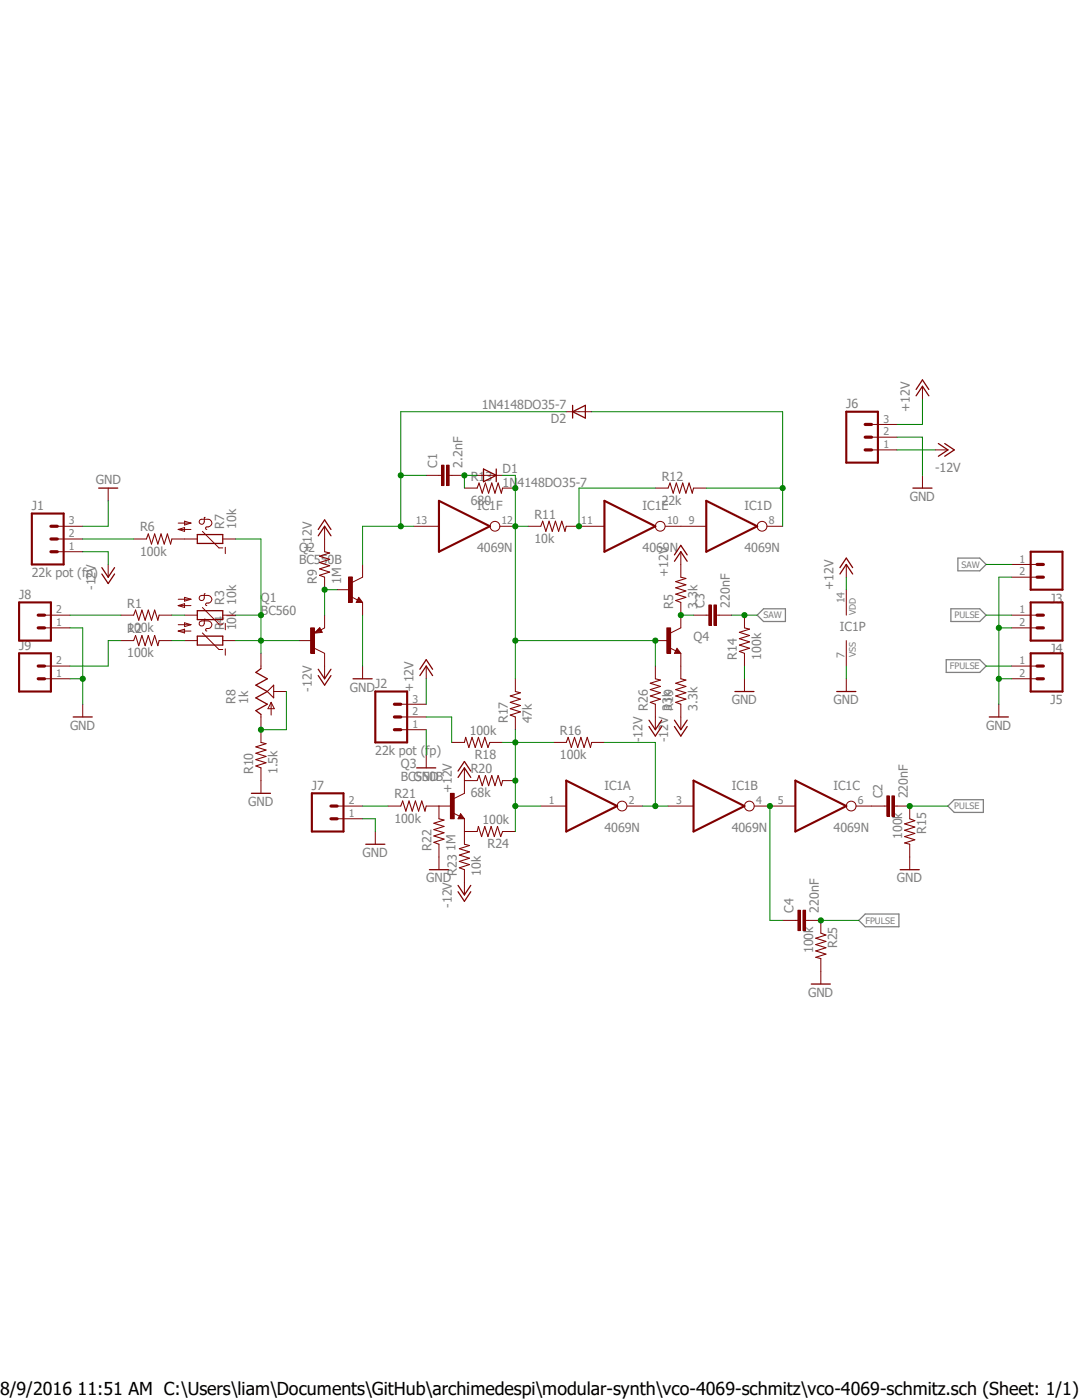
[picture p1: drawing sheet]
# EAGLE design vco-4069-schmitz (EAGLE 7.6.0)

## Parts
C1  2.2nF  C-EU025-025X050  [C025-025X050]
C2  220nF  C-EU025-025X050  [C025-025X050]
C3  220nF  C-EU025-025X050  [C025-025X050]
C4  220nF  C-EU025-025X050  [C025-025X050]
D1  1N4148DO35-7  [DO35-7]
D2  1N4148DO35-7  [DO35-7]
IC1  4069N  [DIL14]
J1  22k pot (fp)  M03PTH  [1X03]
J2  22k pot (fp)  M03PTH  [1X03]
J3  M02PTH  [1X02]
J4  M02PTH  [1X02]
J5  M02PTH  [1X02]
J6  M03PTH  [1X03]
J7  M02PTH  [1X02]
J8  M02PTH  [1X02]
J9  M02PTH  [1X02]
Q1  BC560  [TO92-EBC]
Q2  BC550B  [TO92-EBC]
Q3  BC550B  [TO92-EBC]
Q4  TRANSISTOR_NPNBC547  [TO-92-AMMO]
R1  100k  R-US_0207/2V  [0207/2V]
R2  100k  R-US_0207/2V  [0207/2V]
R3  10k  NTC640-9  [N640]
R4  10k  NTC640-9  [N640]
R5  3.3k  R-US_0207/2V  [0207/2V]
R6  100k  R-US_0207/2V  [0207/2V]
R7  10k  NTC640-9  [N640]
R8  1k  TRIM_US-B25P  [B25P]
R9  1M  R-US_0207/2V  [0207/2V]
R10  1.5k  R-US_0207/2V  [0207/2V]
R11  10k  R-US_0207/2V  [0207/2V]
R12  22k  R-US_0207/2V  [0207/2V]
R13  680  R-US_0204/7  [0204/7]
R14  100k  R-US_0207/2V  [0207/2V]
R15  100k  R-US_0207/2V  [0207/2V]
R16  100k  R-US_0207/2V  [0207/2V]
R17  47k  R-US_0207/2V  [0207/2V]
R18  100k  R-US_0207/2V  [0207/2V]
R19  3.3k  R-US_0207/2V  [0207/2V]
R20  68k  R-US_0207/2V  [0207/2V]
R21  100k  R-US_0207/2V  [0207/2V]
R22  1M  R-US_0207/2V  [0207/2V]
R23  10k  R-US_0207/5V  [0207/5V]
R24  100k  R-US_0207/2V  [0207/2V]
R25  100k  R-US_0207/2V  [0207/2V]
R26  33k  R-US_0207/2V  [0207/2V]

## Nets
+12V: IC1.14(P:VDD) J2.3 J6.3 Q3.C R5.2 R9.2 R20.1
-12V: J1.1 J6.1 Q1.C R19.1 R23.1 R26.1
CV2: J9.2 R2.1
FPULSE: C4.2 J5.1 R25.1
GND: IC1.7(P:VSS) J1.3 J2.1 J3.2 J4.2 J5.2 J6.2 J7.1 J8.1 J9.1 Q2.E R10.1 R14.1 R15.2 R22.1 R25.2
N$1: J1.2 R6.1
N$2: R1.2 R3.2
N$3: R6.2 R7.2
N$4: R2.2 R4.2
N$5: Q3.E R23.2 R24.2
N$6: Q1.E Q2.B R9.1
N$7: R8.A R8.S R10.2
N$8: C1.1 D2.C IC1.13(F:I) Q2.C
N$9: IC1.2(A:O) IC1.3(B:I) R16.2
N$10: IC1.11(E:I) R11.2 R12.1
N$11: IC1.9(D:I) IC1.10(E:O)
N$12: D2.A IC1.8(D:O) R12.2
N$13: C1.2 D1.A R13.1
N$14: Q4.3(E) R19.2
N$15: C4.1 IC1.4(B:O) IC1.5(C:I)
N$16: C2.1 IC1.6(C:O)
N$17: IC1.1(A:I) R16.1 R17.1 R18.1 R20.2 R24.1
N$18: J2.2 R18.2
N$19: Q3.B R21.2 R22.2
N$20: Q1.B R3.1 R4.1 R7.1 R8.E
N$21: J7.2 R21.1
N$22: J8.2 R1.1
N$23: C3.1 Q4.1(C) R5.1
N$25: D1.C IC1.12(F:O) Q4.2(B) R11.1 R13.2 R17.2 R26.2
PULSE: C2.2 J4.1 R15.1
SAW: C3.2 J3.1 R14.2

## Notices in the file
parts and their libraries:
SparkFun-Connectors: Licensing: Creative Commons ShareAlike 4.0 International - https://creativecommons.org/licenses/by-sa/4.0
